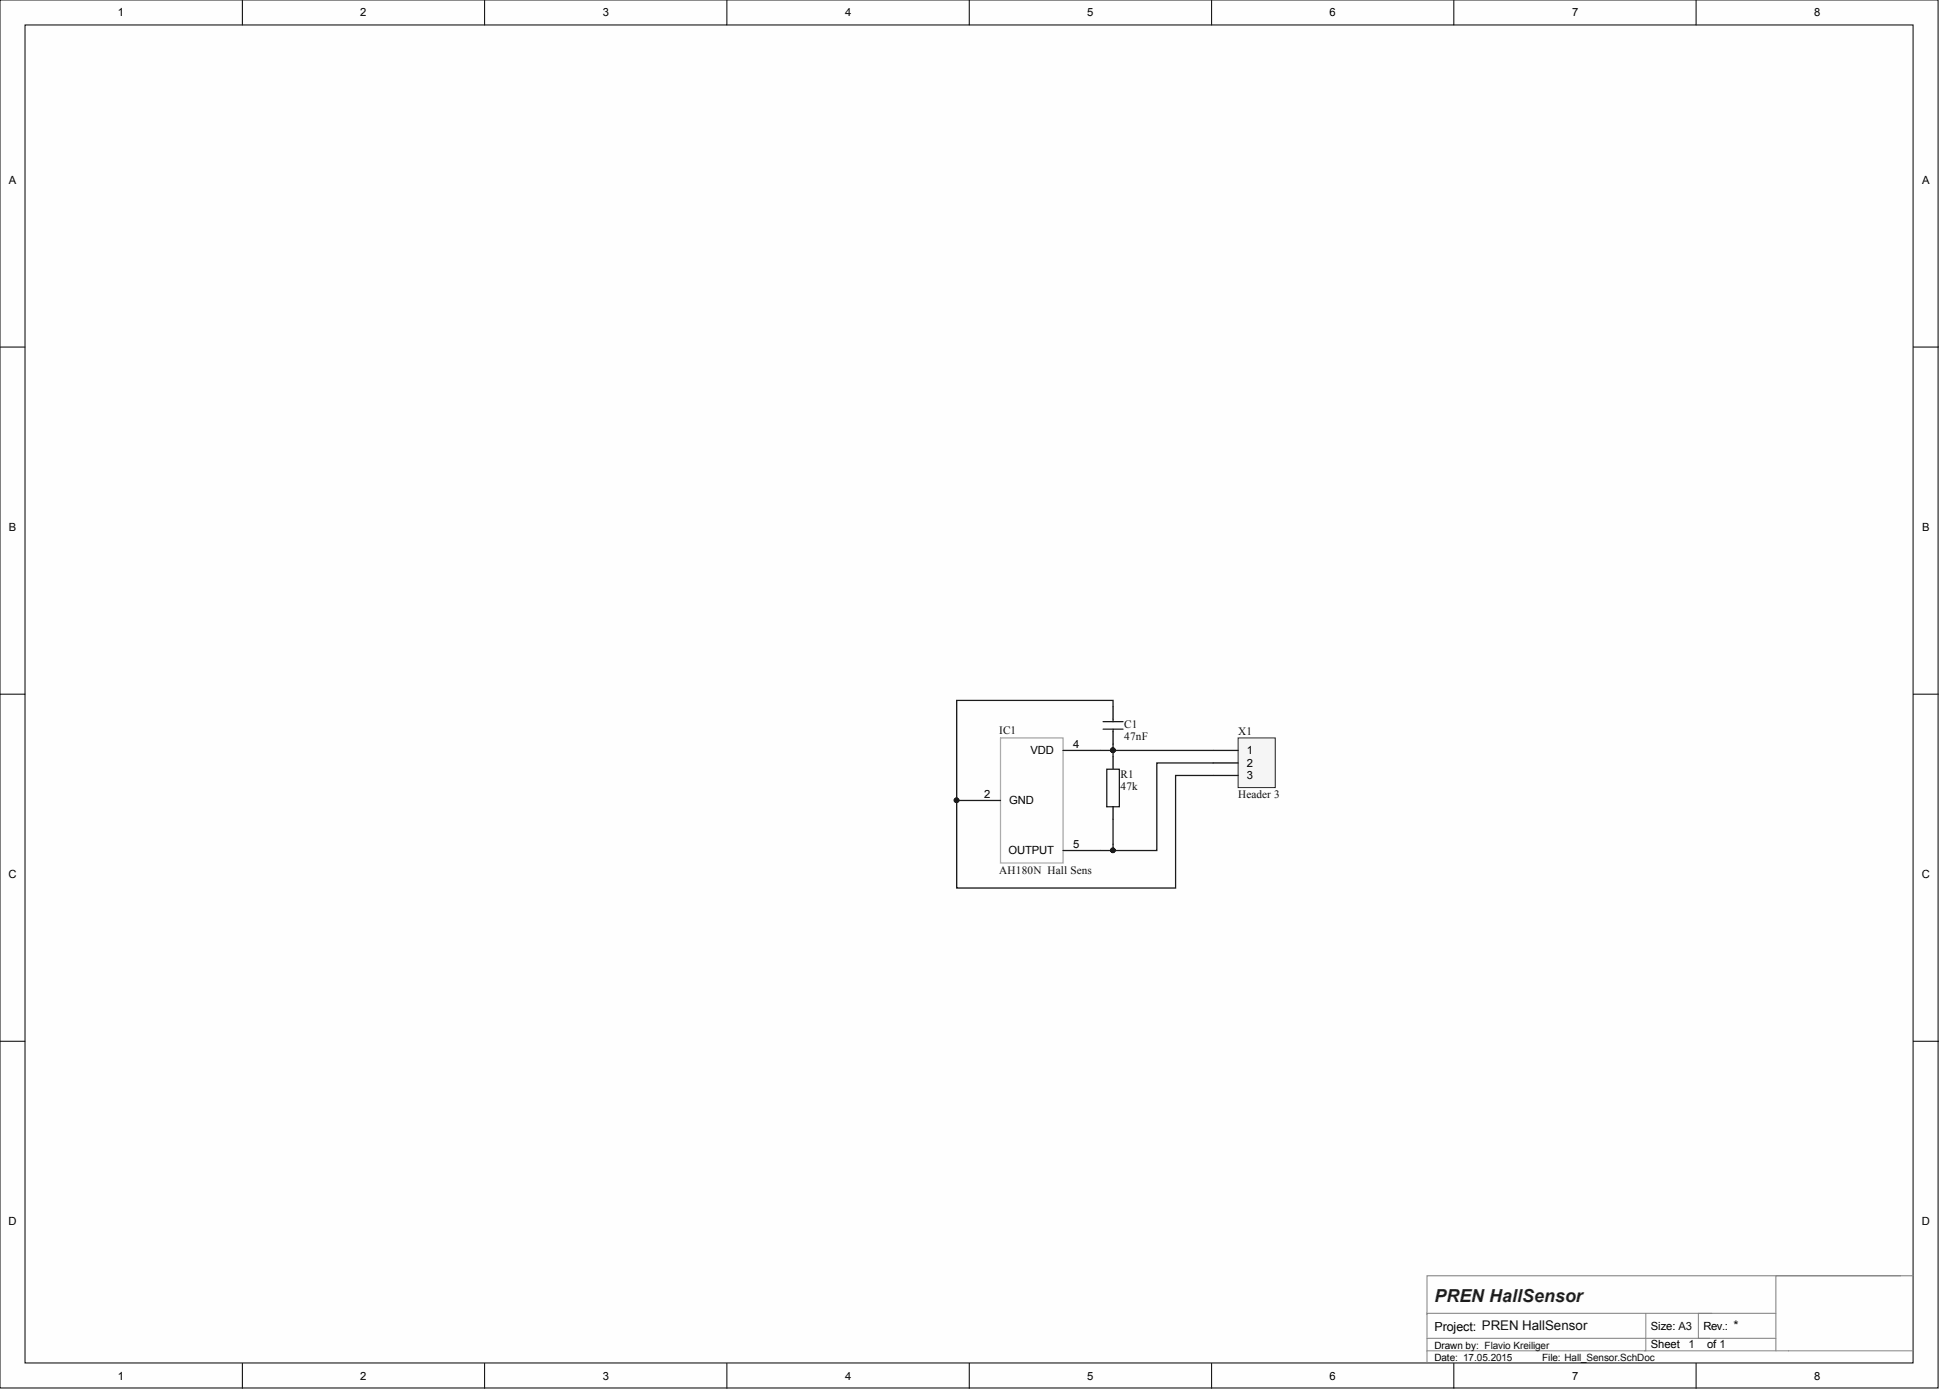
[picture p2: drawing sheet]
<svg xmlns="http://www.w3.org/2000/svg" width="393mm" height="282mm" viewBox="0 0 393 282" stroke-linecap="round" stroke-linejoin="round" font-family="sans-serif">
<g fill="#fefefe" stroke="#000" stroke-width=".2">
<path d="M0 0h392.6v281.1h-392.6z"/>
<path d="M5.1 5.1h382.4v270.9h-382.4z"/>
</g>
<g fill="none" stroke="#000" stroke-width=".2">
<path d="M49.1 0v5.1M98.2 0v5.1M147.2 0v5.1M196.3 0v5.1M245.4 0v5.1M294.5 0v5.1M343.5 0v5.1M0 70.3h5.1M387.6 70.3h5M0 140.6h5.1M387.6 140.6h5M0 210.8h5.1"/>
<path d="M387.6 210.8h5M49.1 276.1v5M98.2 276.1v5M147.2 276.1v5M196.3 276.1v5M245.4 276.1v5M294.5 276.1v5M343.5 276.1v5"/>
</g>
<path d="M385 258.3h-96v17.8M387.6 258.3h-27.9v15.2M289 273.5h98.6M289 271h70.7M333.4 265.9v7.6h-.3M346.8 265.9h-2.8v5.1h2.3M359.7 265.9h-70.7v.3" fill="none" stroke="#808080" stroke-width=".2"/>
<path d="M215.3 152h7.6M225.4 143.1v2.5M225.4 148.2v2.5M225.4 153.2v2.6M195 162.1h7.6M215.3 172.2h7.6M225.4 163.4v2.5" fill="none" stroke="#000" stroke-width=".25"/>
<path d="M223.4 147.7h4.1M223.4 146.1h4.1M224.2 155.8h2.5v7.6h-2.5zM225.4 145.6v.5M225.4 147.7v.5" fill="none" stroke="#1c1c1c" stroke-width=".25"/>
<path d="M222.9 152h2.5v1.2M225.4 143.1v-1.3h-31.6v20.3h1.2M225.4 150.7v1.3M225.4 165.9v6.3h-2.5" fill="none" stroke="#0e0e0e" stroke-width=".25"/>
<g fill="#0e0e0e" stroke="#0e0e0e" stroke-width=".2">
<circle cx="225.4" cy="172.2" r=".47"/>
<circle cx="225.4" cy="151.9" r=".47"/>
<circle cx="193.7" cy="162.1" r=".47"/>
</g>
<path d="M202.6 149.4h12.7v25.4h-12.7z" fill="none" stroke="#a8a8a8" stroke-width=".25"/>
<path d="M250.8 149.4h7.5v10.1h-7.5z" fill="#f5f5f5" stroke="#262626" stroke-width=".2"/>
<path d="M245.7 152h5.1M245.7 154.5h5.1M245.7 157h5.1" fill="none" stroke="#000" stroke-width=".25"/>
<path d="M225.4 152h20.3M245.7 154.5h-11.4v17.7h-8.9M245.7 157h-7.6v22.8h-44.3v-17.7" fill="none" stroke="#0e0e0e" stroke-width=".25"/>
<g fill="#0e0e0e" stroke="#0e0e0e" stroke-width=".2">
<circle cx="225.4" cy="151.9" r=".47"/>
<circle cx="225.4" cy="172.2" r=".47"/>
<circle cx="193.7" cy="162.1" r=".47"/>
</g>
<text font-size="3.6" fill="#262626" x="290.5" y="263.7">PREN HallSensor</text>
<text font-size="2.7" fill="#0e0e0e" x="351.1" y="269.4">*</text>
<text font-size="2.5" x="290.5" y="269.5">Project: PREN HallSensor</text>
<g font-size="2.3">
<text x="23.9" y="3.3">1</text>
<text x="73" y="3.3">2</text>
<text x="122.1" y="3.3">3</text>
<text x="171.2" y="3.3">4</text>
<text x="220.2" y="3.3">5</text>
<text x="269.3" y="3.3">6</text>
<text x="318.4" y="3.3">7</text>
<text x="367.5" y="3.3">8</text>
<text x="1.8" y="37.2">A</text>
<text x="389.3" y="37.2">A</text>
<text x="1.8" y="107.5">B</text>
<text x="389.3" y="107.5">B</text>
<text x="208.7" y="152.7">VDD</text>
<text x="217.3" y="151.5">4</text>
<text x="252.6" y="152.7">1</text>
<text x="252.6" y="155.3">2</text>
<text x="199.4" y="161.6">2</text>
<text x="252.6" y="157.8">3</text>
<text x="204.4" y="162.9">GND</text>
<text x="204.3" y="173">OUTPUT</text>
<text x="217.3" y="171.7">5</text>
<text x="1.7" y="177.8">C</text>
<text x="389.3" y="177.8">C</text>
<text x="1.7" y="248">D</text>
<text x="389.3" y="248">D</text>
<text x="334.4" y="269.2">Size: A3</text>
<text x="345" y="269.2">Rev.:</text>
<text x="334.4" y="273">Sheet</text>
<text x="345.8" y="273">of 1</text>
<text x="23.9" y="279.4">1</text>
<text x="73" y="279.4">2</text>
<text x="122.1" y="279.4">3</text>
<text x="171.2" y="279.4">4</text>
<text x="220.2" y="279.4">5</text>
<text x="269.3" y="279.4">6</text>
<text x="318.4" y="279.4">7</text>
<text x="367.5" y="279.4">8</text>
</g>
<g font-size="2.3" fill="#0e0e0e">
<text x="202.4" y="148.7">IC1</text>
<text x="227.7" y="147.4">C1</text>
<text x="227.7" y="149.9">47nF</text>
<text x="250.8" y="148.9">X1</text>
<text x="227" y="157.5">R1</text>
<text x="227" y="160.1">47k</text>
<text x="250.8" y="161.6">Header 3</text>
<text x="202.4" y="177">AH180N Hall Sens</text>
<text x="342" y="273">1</text>
</g>
<g font-size="2">
<text x="290.5" y="275.6">Date: 17.05.2015</text>
<text x="290.5" y="273.1">Drawn by: Flavio Kreiliger</text>
<text x="312.3" y="275.6">File: Hall_Sensor.SchDoc</text>
</g>
</svg>
